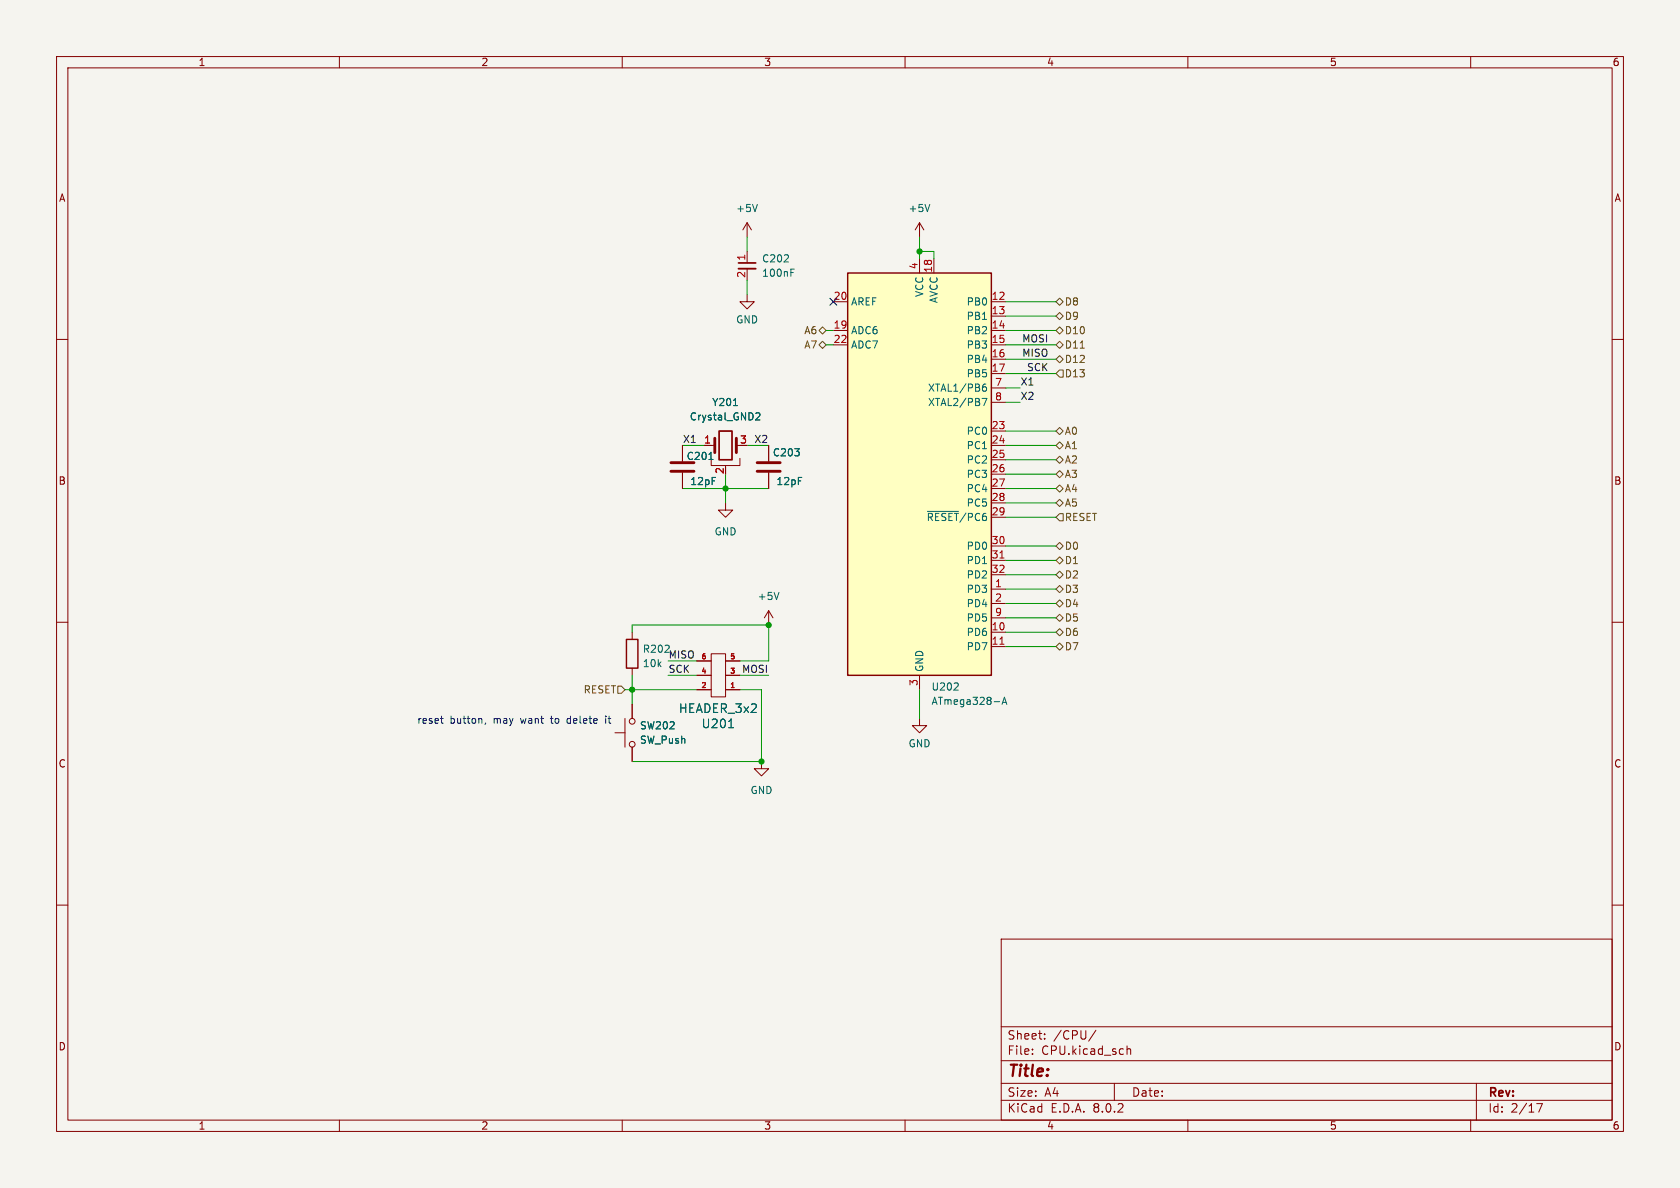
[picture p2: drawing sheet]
<svg xmlns="http://www.w3.org/2000/svg" width="297mm" height="210mm" viewBox="0 0 297 210" stroke-linecap="round" stroke-linejoin="round" font-family="sans-serif">
<path d="M0 0h297v210h-297z" fill="#f5f4ef" stroke="#f5f4ef" stroke-width=".18"/>
<g fill="none" stroke="#840000" stroke-width=".18">
<path d="M10 10h277v190h-277zM12 12h273v186h-273zM60 10v2M110 10v2M160 10v2M210 10v2M260 10v2M132.1 39.4l-.8 1.2M132.1 39.4v2.5M132.1 39.4l.7 1.2M10 60h2M132.1 52.1v1.2h1.2l-1.2 1.3-1.3-1.3h1.3"/>
<path d="M132.1 44.5v2M132.1 47.5v2M285 60h2M124.5 78.7h1.9M130.2 78.7h.6M135.9 78.7v2.8M125.7 81v1.3h5.1v-1.3M128.3 88.9v1.3h1.2l-1.2 1.2-1.3-1.2h1.3M128.3 82.3v.3M135.9 83.6v2.8M10 110h2M123.2 119.4h2.5"/>
<path d="M123.2 116.8h2.5M125.7 115.6h2.6v7.6h-2.6zM128.3 119.4h2.5M128.3 116.8h2.5M135.9 108l-.8 1.2M135.9 108v2.5M135.9 108l.8 1.2M285 110h2M108.7 129.5h1.8M110.5 127v5.1M111.8 124.5v2.5M111.8 132.1v2.5"/>
<path d="M123.2 121.9h2.5M128.3 121.9h2.5M10 160h2M285 160h2M177 166h108v32h-108zM60 198v2M110 198v2M160 198v2M177 194.5h108M177 191.5h108M177 187.5h108M177 181.5h108"/>
<path d="M182.5 186.3v.1M182.5 185.5v.1M184.7 183.6v.1M184.7 182.8v.1M193.7 182.1l-1.2 2M197 191.5v3M199.2 184.9v1.5M199.2 185.5l.3-.1 .3 .1 .1 .9M210 198v2M260 198v2M261 191.5v6.5M271.7 195.1h1l-.7 1.5"/>
<circle cx="111.8" cy="131.6" r=".51"/>
<circle cx="111.8" cy="127.5" r=".51"/>
</g>
<path d="M133.9 36.1l-.4 1.3M139.8 48.2h.4M139.8 47.6h.6M129.7 71.7h.7M133.7 73h.4l.2 .3-.7 .9h.7M137.7 104.7l-.4 1.3M128.8 128.6h.9" fill="none" stroke="#006464" stroke-width=".18"/>
<path d="M130.6 47.5h3" fill="none" stroke="#840000" stroke-width=".33"/>
<path d="M130.6 46.5h3M127.1 76.2h2.3v5.1h-2.3z" fill="none" stroke="#840000" stroke-width=".3"/>
<path d="M126.4 77.5v2.5M130.2 77.5v2.5M133.9 81.8h4M133.9 83.3h4" fill="none" stroke="#840000" stroke-width=".51"/>
<path d="M149.9 48.3h25.4v71.1h-25.4z" fill="#ffffc2"/>
<path d="M149.9 48.3h25.4v71.1h-25.4zM110.7 113h2.1v5.1h-2.1z" fill="none" stroke="#840000" stroke-width=".25"/>
<g fill="none" stroke="#840000" stroke-width=".18">
<path d="M162.6 39.4v2.5M162.6 39.4l-.8 1.2M162.6 39.4l.7 1.2M147.3 53.3h2.6M147.3 58.4h2.6M162.6 45.7v2.6M165.1 45.7v2.6M175.3 53.3h2.5M175.3 55.9h2.5M175.3 58.4h2.5M120.6 78.7v2.8M124.5 78.7h1.2"/>
<path d="M135.9 78.7v2.8M147.3 61h2.6M175.3 61h2.5M175.3 63.5h2.5M175.3 66h2.5M175.3 76.2h2.5M175.3 78.7h2.5M175.3 68.6h2.5M175.3 71.1h2.5M120.6 83.6v2.8M135.9 83.6v2.8M175.3 81.3h2.5"/>
<path d="M175.3 83.8h2.5M175.3 86.4h2.5M175.3 88.9h2.5M175.3 91.4h2.5M175.3 96.5h2.5M175.3 99.1h2.5M111.8 111.8v1.2M111.8 118.1v1.3M123.2 119.4h2.5M123.2 116.8h2.5M128.3 119.4h2.5M128.3 116.8h2.5"/>
<path d="M162.6 119.4v2.5M175.3 104.1h2.5M175.3 111.8h2.5M175.3 114.3h2.5M175.3 106.7h2.5M175.3 101.6h2.5M175.3 109.2h2.5M111.8 124.5v2.5M111.8 132.1v2.5M123.2 121.9h2.5M128.3 121.9h2.5M134.6 134.6v1.3h1.3l-1.3 1.3-1.3-1.3h1.3"/>
<path d="M162.6 127v1.3h1.2l-1.2 1.2-1.3-1.2h1.3"/>
</g>
<path d="M176.8 98.6h.7M176.8 113.9h.7" fill="none" stroke="#a90000" stroke-width=".18"/>
<g fill="none" stroke="#006464" stroke-width=".18">
<path d="M164.4 36.1l-.4 1.3M129.7 71.7h.7M133.7 73h.4l.2 .3-.7 .9h.7M173.6 70.4h.9l-.6 1.3M173.7 68.5l.5-.1 .2 .2-.1 .5-.4 .1-.2-.2M174.3 67.9l-.4 .1-.2 .2M125.3 81.2h.8M164 90.4h5.4M128.8 128.6h.9M168.6 122h.8M169.3 120.8v.5M175.8 124h.9"/>
<path d="M177.1 124.5l.5-1.2 .4 1.2M177.3 124.2h.6"/>
</g>
<path d="M118.6 81.8h4.1M118.6 83.3h4.1" fill="none" stroke="#840000" stroke-width=".51"/>
<g fill="none" stroke="#725600" stroke-width=".18">
<path d="M144.8 58.4l.6-.6 .6 .6-.6 .7zM186.7 58.4l.6-.6 .7 .6-.7 .7zM186.7 55.9l.6-.7 .7 .7-.7 .6zM186.7 53.3l.6-.6 .7 .6-.7 .7zM144.8 61l.6-.7 .6 .7-.6 .6zM186.7 61l.6-.7 .7 .7-.7 .6zM186.7 76.2l.6-.6 .7 .6-.7 .6zM186.7 78.7l.6-.6 .7 .6-.7 .7zM186.7 66l.6-.6h.7v1.3h-.7zM186.7 63.5l.6-.6 .7 .6-.7 .6zM191 61.5h.7M186.7 81.3l.6-.7 .7 .7-.7 .6z"/>
<path d="M186.7 99.1l.6-.7 .7 .7-.7 .6zM186.7 96.5l.6-.6 .7 .6-.7 .7zM186.7 83.8l.6-.6 .7 .6-.7 .7zM186.7 88.9l.6-.6 .7 .6-.7 .6zM186.7 86.4l.6-.7 .7 .7-.7 .6zM187.3 90.8h.7v1.3h-.7l-.6-.7zM186.7 101.6l.6-.6 .7 .6-.7 .6zM186.7 109.2l.6-.6 .7 .6-.7 .7zM186.7 114.3l.6-.6 .7 .6-.7 .6zM186.7 111.8l.6-.7 .7 .7-.7 .6zM186.7 104.1l.6-.6 .7 .6-.7 .7zM186.7 106.7l.6-.7 .7 .7-.7 .6z"/>
<path d="M109.2 121.3h.7l.6 .6-.6 .7h-.7z"/>
</g>
<path d="M77.9 127h.5M78.1 127.8l.3 .1M85.9 127.8l-.2 .2M100.4 127.1l-.2 .2 .2 .5M107.1 126.6v.1M107.1 127v.9" fill="none" stroke="#0000c2" stroke-width=".18"/>
<g fill="none" stroke="#009600" stroke-width=".18">
<path d="M132.1 41.9v2.6M132.1 49.5v2.6M146 58.4h1.3M162.6 41.9v3.8M162.6 44.5h2.5v1.2M177.8 55.9h8.9M177.8 53.3h8.9M177.8 58.4h8.9M120.6 78.7h3.9M132.1 78.7h3.8M146 61h1.3M177.8 76.2h8.9"/>
<path d="M177.8 78.7h8.9M177.8 61h8.9M177.8 63.5h8.9M177.8 66h8.9M177.8 68.6h2.5M177.8 71.1h2.5M120.6 86.4h15.3M128.3 83.8v5.1M177.8 88.9h8.9M177.8 83.8h8.9M177.8 81.3h8.9M177.8 86.4h8.9"/>
<path d="M177.8 91.4h8.9M177.8 99.1h8.9M177.8 96.5h8.9M111.8 111.8v-1.3h24.1v6.3h-5.1M111.8 119.4v5.1M118.1 119.4h5.1M118.1 116.8h5.1M130.8 119.4h5.1M177.8 109.2h8.9M177.8 114.3h8.9M177.8 106.7h8.9M177.8 104.1h8.9"/>
<path d="M177.8 111.8h8.9M177.8 101.6h8.9M110.5 121.9h12.7M130.8 121.9h3.8v12.7h-22.8M162.6 121.9v5.1"/>
</g>
<path d="M146.7 52.7l1.2 1.2M147.9 52.7l-1.2 1.2" fill="none" stroke="#000084" stroke-width=".18"/>
<g fill="#009600" stroke="#009600" stroke-width=".18">
<circle cx="134.6" cy="134.6" r=".46"/>
<circle cx="162.6" cy="44.5" r=".46"/>
<circle cx="135.9" cy="110.5" r=".46"/>
<circle cx="111.8" cy="121.9" r=".46"/>
<circle cx="128.3" cy="86.4" r=".46"/>
</g>
<text font-size="2.8" fill="#840000" x="178" y="190.9">Title:</text>
<g font-size="2.1" fill="#006464">
<text x="119.9" y="126.2">HEADER_3x2</text>
<text x="123.9" y="128.9">U201</text>
</g>
<g font-size="2.1" fill="#840000">
<text x="178" y="184">Sheet:</text>
<text x="186.2" y="184">/CPU/</text>
<text x="178" y="186.7">File:</text>
<text x="184.1" y="186.7">CPU.kicad_sch</text>
<text x="178" y="196.9">KiCad</text>
<text x="178" y="194.1">Size:</text>
<text x="184.7" y="194.1">A4</text>
<text x="185.7" y="196.9">E.D.A.</text>
<text x="193.3" y="196.9">8.0.2</text>
<text x="200" y="194.1">Date:</text>
<text x="263" y="194.3">Rev:</text>
<text x="263" y="196.9">Id:</text>
<text x="267.1" y="196.9">2/17</text>
</g>
<g font-size="1.8" fill="#840000">
<text x="35" y="11.9">1</text>
<text x="85" y="11.9">2</text>
<text x="135" y="11.9">3</text>
<text x="185" y="11.9">4</text>
<text x="235" y="11.9">5</text>
<text x="285" y="11.9">6</text>
<text x="10.3" y="35.9">A</text>
<text x="285.3" y="35.9">A</text>
<text x="10.3" y="85.9">B</text>
<text x="285.3" y="85.9">B</text>
<text x="10.3" y="135.9">C</text>
<text x="285.3" y="135.9">C</text>
<text x="10.3" y="185.9">D</text>
<text x="285.3" y="185.9">D</text>
<text x="35" y="199.9">1</text>
<text x="85" y="199.9">2</text>
<text x="135" y="199.9">3</text>
<text x="185" y="199.9">4</text>
<text x="235" y="199.9">5</text>
<text x="285" y="199.9">6</text>
</g>
<g font-size="1.8" fill="#006464">
<text x="130" y="37.7">+5V</text>
<text x="160.5" y="37.7">+5V</text>
<text x="134.6" y="46.6">C202</text>
<text x="134.6" y="49.1">100nF</text>
<text x="163.4" y="52.6" transform="rotate(-90 163.4 52.6)">VCC</text>
<text x="166" y="53.7" transform="rotate(-90 166 53.7)">AVCC</text>
<text x="130" y="57.4">GND</text>
<text x="150.4" y="59.3">ADC6</text>
<text x="150.4" y="54.2">AREF</text>
<text x="170.8" y="54.2">PB0</text>
<text x="170.8" y="56.7">PB1</text>
<text x="170.8" y="59.3">PB2</text>
<text x="150.4" y="61.8">ADC7</text>
<text x="170.8" y="61.8">PB3</text>
<text x="170.8" y="64.4">PB4</text>
<text x="125.8" y="72">Y201</text>
<text x="164" y="69.4">XTAL1/PB6</text>
<text x="164" y="72">XTAL2/PB7</text>
<text x="170.8" y="66.9">PB5</text>
<text x="121.8" y="74.5">Crystal_GND2</text>
<text x="170.8" y="77.1">PC0</text>
<text x="121.3" y="81.5">C201</text>
<text x="136.5" y="80.9">C203</text>
<text x="170.8" y="79.6">PC1</text>
<text x="170.8" y="82.1">PC2</text>
<text x="121.9" y="86">12pF</text>
<text x="137.2" y="86">12pF</text>
<text x="170.8" y="84.7">PC3</text>
<text x="170.8" y="87.2">PC4</text>
<text x="170.8" y="89.8">PC5</text>
<text x="126.2" y="94.8">GND</text>
<text x="163.7" y="92.3">~{RESET}/PC6</text>
<text x="170.8" y="97.4">PD0</text>
<text x="170.8" y="99.9">PD1</text>
<text x="133.9" y="106.3">+5V</text>
<text x="170.8" y="105">PD3</text>
<text x="170.8" y="107.5">PD4</text>
<text x="170.8" y="102.5">PD2</text>
<text x="170.8" y="112.6">PD6</text>
<text x="170.8" y="110.1">PD5</text>
<text x="113.5" y="115.6">R202</text>
<text x="113.5" y="118.1">10k</text>
<text x="163.4" y="118.9" transform="rotate(-90 163.4 118.9)">GND</text>
<text x="170.8" y="115.2">PD7</text>
<text x="164.6" y="122.3">U202</text>
<text x="164.6" y="124.8">ATmega328-A</text>
<text x="113" y="129.1">SW202</text>
<text x="113" y="131.7">SW_Push</text>
<text x="160.5" y="132.3">GND</text>
<text x="132.6" y="140.6">GND</text>
</g>
<g font-size="1.8" fill="#a90000">
<text x="131.8" y="46.2" transform="rotate(-90 131.8 46.2)">1</text>
<text x="162.3" y="47.7" transform="rotate(-90 162.3 47.7)">4</text>
<text x="131.8" y="49.2" transform="rotate(-90 131.8 49.2)">2</text>
<text x="147.3" y="53.1">20</text>
<text x="164.8" y="48.3" transform="rotate(-90 164.8 48.3)">18</text>
<text x="175.2" y="53.1">12</text>
<text x="147.3" y="58.2">19</text>
<text x="175.2" y="55.6">13</text>
<text x="175.2" y="58.2">14</text>
<text x="147.3" y="60.7">22</text>
<text x="175.2" y="60.7">15</text>
<text x="175.2" y="63.2">16</text>
<text x="175.2" y="65.8">17</text>
<text x="175.8" y="68.3">7</text>
<text x="175.8" y="70.9">8</text>
<text x="175.2" y="75.9">23</text>
<text x="124.4" y="78.5">1</text>
<text x="128" y="83.9" transform="rotate(-90 128 83.9)">2</text>
<text x="130.7" y="78.5">3</text>
<text x="175.2" y="78.5">24</text>
<text x="175.2" y="81">25</text>
<text x="175.2" y="83.6">26</text>
<text x="175.2" y="86.1">27</text>
<text x="175.2" y="88.6">28</text>
<text x="175.2" y="91.2">29</text>
<text x="175.2" y="96.3">30</text>
<text x="175.2" y="98.8">31</text>
<text x="175.2" y="101.3">32</text>
<text x="175.8" y="103.9">1</text>
<text x="175.8" y="106.4">2</text>
<text x="175.2" y="111.5">10</text>
<text x="175.8" y="109">9</text>
<text x="175.2" y="114">11</text>
<text x="162.3" y="121.4" transform="rotate(-90 162.3 121.4)">3</text>
</g>
<g font-size="1.8" fill="#725600">
<text x="142.1" y="59.3">A6</text>
<text x="188.2" y="59.3">D10</text>
<text x="188.2" y="56.7">D9</text>
<text x="188.2" y="54.2">D8</text>
<text x="142.1" y="61.8">A7</text>
<text x="188.2" y="61.8">D11</text>
<text x="188.2" y="64.4">D12</text>
<text x="188.2" y="66.9">D13</text>
<text x="188.2" y="77.1">A0</text>
<text x="188.2" y="79.6">A1</text>
<text x="188.2" y="82.1">A2</text>
<text x="188.2" y="84.7">A3</text>
<text x="188.2" y="89.8">A5</text>
<text x="188.2" y="87.2">A4</text>
<text x="188.2" y="92.3">RESET</text>
<text x="188.2" y="99.9">D1</text>
<text x="188.2" y="97.4">D0</text>
<text x="188.2" y="102.5">D2</text>
<text x="188.2" y="105">D3</text>
<text x="188.2" y="107.5">D4</text>
<text x="188.2" y="110.1">D5</text>
<text x="188.2" y="112.6">D6</text>
<text x="188.2" y="115.2">D7</text>
<text x="103.1" y="122.8">RESET</text>
</g>
<g font-size="1.8" fill="#0f0f0f">
<text x="180.6" y="60.6">MOSI</text>
<text x="180.6" y="63.2">MISO</text>
<text x="181.5" y="65.7">SCK</text>
<text x="180.3" y="70.8">X2</text>
<text x="180.3" y="68.2">X1</text>
<text x="120.6" y="78.4">X1</text>
<text x="133.3" y="78.4">X2</text>
<text x="118.1" y="119">SCK</text>
<text x="118.1" y="116.5">MISO</text>
<text x="131.1" y="119">MOSI</text>
</g>
<g font-size="1.8" fill="#0000c2">
<text x="73.7" y="128">reset</text>
<text x="79.5" y="128">button,</text>
<text x="87.4" y="128">may</text>
<text x="92.4" y="128">want</text>
<text x="97.9" y="128">to</text>
<text x="100.9" y="128">delete</text>
<text x="107.9" y="128">it</text>
</g>
<g font-size="1.2" fill="#a90000">
<text x="123.9" y="119.1">4</text>
<text x="123.9" y="116.6">6</text>
<text x="129" y="119.1">3</text>
<text x="129" y="116.6">5</text>
<text x="123.9" y="121.7">2</text>
<text x="129" y="121.7">1</text>
</g>
</svg>
